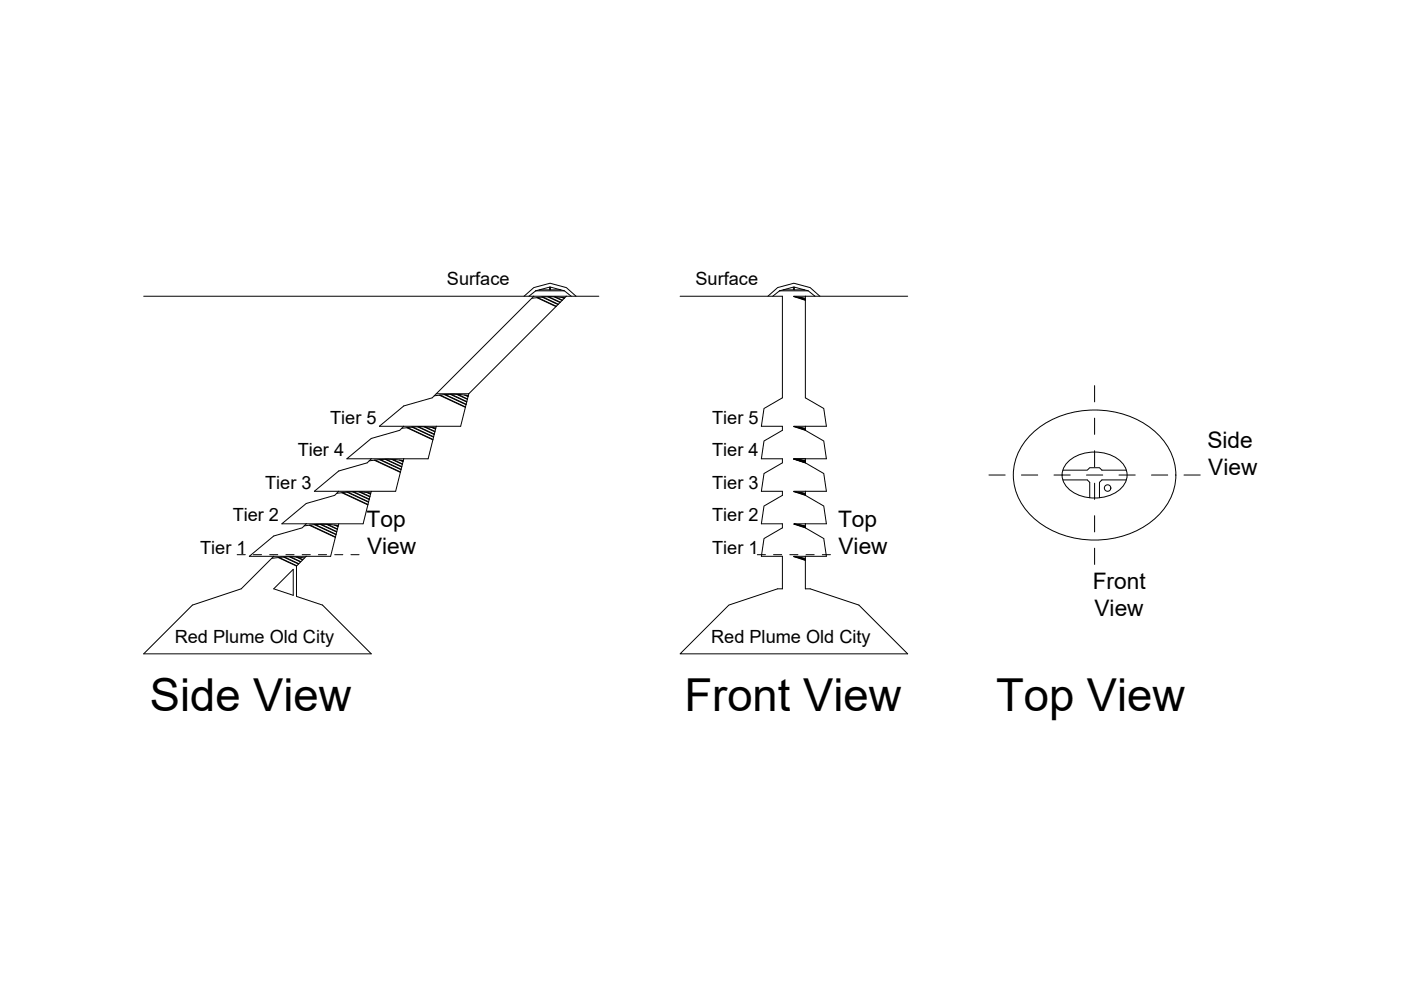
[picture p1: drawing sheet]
<svg xmlns="http://www.w3.org/2000/svg" width="297mm" height="210mm" viewBox="0 0 297 210" stroke-linecap="round" stroke-linejoin="round" font-family="sans-serif">
<!-- layer: Excavation -->
<g fill="none" stroke="#000" stroke-width=".21">
<path d="M113.2 62.8l-21.6 21.5-6 1.8-5.2 4.3h5.2l-.9 .8-6 1.8-5.2 4.3h5.2l-.8 .8-6.1 1.8-5.1 4.3h5.1l-.8 .8-6.1 1.8-5.1 4.3h5.1l-.8 .8-6.1 1.7-5.1 4.4h5.1l-6.9 6.8M120.1 62.8l-20.7 20.7-1.7 6.9h-5.2l-1.7 6.9h-5.2l-1.7 6.9h-5.2l-1.7 6.9h-5.2l-1.7 6.9h-5.2l-2 2v6.5M165.9 62.8v21.5l-3.9 2.3-.6 3.8h4.5v.8l-3.9 2.3-.6 3.8h4.5v.8l-3.9 2.3-.6 3.8h4.5v.8l-3.9 2.3-.6 3.8h4.5v.8l-3.9 2.3-.6 3.8h4.5v6.8M170.8 62.8v21.5l3.9 2.3 .5 3.8h-4.4v.8l3.9 2.3 .5 3.8h-4.4v.8l3.9 2.3 .5 3.8h-4.4v.8l3.9 2.3 .5 3.8h-4.4v.8l3.9 2.3 .5 3.8h-4.4v6.8M218.8 91.9a20.1 20.1 0 0 1 26.6 0 11.8 11.8 0 0 1-1.1 18.6 20.3 20.3 0 0 1-25.5-1 11.7 11.7 0 0 1 0-17.6zM58 124.8l4.2-4.1v5.5"/>
<circle cx="234.8" cy="103.5" r=".69"/>
</g>
<!-- layer: 0 -->
<g fill="none" stroke="#000" stroke-width=".21">
<path d="M30.5 62.8h82.7M120.1 62.8h6.9M144.2 62.8h21.7M170.8 62.8h21.6M226.5 97.8a8.8 8.8 0 0 1 11.1 0 3.9 3.9 0 0 1-.7 6.4 8.6 8.6 0 0 1-10.9-1.2 3.7 3.7 0 0 1 .5-5.2zM232.1 81.8v3.4M232.1 88.7v3.4M232.1 95.6v3.4M50.3 117.6h1.7M53.7 117.6h1.8M57.2 117.6h1.7M60.6 117.6h1.7"/>
<path d="M64.1 117.6h1.7M67.5 117.6h1.7M71 117.6h1.7M74.4 117.6h1.7M160.6 117.6h1.7M164 117.6h1.7M167.5 117.6h1.7M170.9 117.6h1.7M174.3 117.6h1.8M209.7 100.7h3.4M216.6 100.7h3.4M223.5 100.7h3.4"/>
<path d="M230.4 100.7h3.4M232.1 102.4v3.5M232.1 109.3v3.5M232.1 116.2v3.5M237.2 100.7h3.5M244.1 100.7h3.5M251 100.7h3.5M51.1 124.8l-10.3 3.5-10.3 10.3h48.2l-10.3-10.3-5.5-1.8M58 124.8l4.2 1.4M165.9 124.8h-1l-10.4 3.5-10.3 10.3h48.2l-10.3-10.3-10.3-3.5h-1"/>
</g>
<!-- layer: Dome -->
<path d="M111.1 62.8l2.1-1.8 3.4-.9 3.5 .9 2 1.8M113.6 61.7l3-.9 3.1 .9 1.4 1.1M113.6 61.7l-1.5 1.1M113.6 61.7h6.1M116.5 60.9v.6h-2.2M116.7 60.9v.6h2.2M162.8 62.8l2.1-1.8 3.4-.9 3.5 .9 2 1.8M165.3 61.7l3-.9 3.1 .9 1.4 1.1M165.3 61.7h6.1M165.3 61.7l-1.5 1.1M168.2 60.9v.6h-2.2M168.4 60.9v.6h2.2" fill="none" stroke="#000" stroke-width=".21"/>
<!-- layer: Bridges -->
<g fill="none" stroke="#000" stroke-width=".21">
<path d="M113.2 62.8h6.9M113.8 63.1l4.1 1.9M114 63.1l3.9 1.8M114.9 63l1.7-.1 3.1 .2M114.9 63l-2.2 .2M114.9 63l3.4 1.6M115.1 63l3.3 1.5M116.1 62.9l2.6 1.2M116.3 62.9l2.5 1.2M117.5 62.9l1.7 .8M117.8 63l1.4 .6M119.2 63.1l.4 .2"/>
<path d="M119.5 63.1l.2 .1M168.3 62.9l2.5 .3M168.3 62.9l2.5 .8M168.7 62.9l2.1 .7M169.3 63l1.5 .5M169.7 63.1l1.1 .3M170.8 62.8l-2.5 .1M78.7 97.3h6.9M79.4 97.6l5.5 2.6M79.5 97.6l5.4 2.5M80.4 97.4h1.8l3.3 .2M80.4 97.4l-2.1 .3"/>
<path d="M80.4 97.4l4.6 2.2M80.6 97.4l4.4 2.1M81.7 97.4l3.5 1.6M81.9 97.4l3.3 1.5M83.1 97.4l2.2 1.1M83.3 97.4l2 1M84.7 97.5l.8 .4M85 97.6l.5 .2M85.6 90.4h6.9M86.3 90.7l5.5 2.6M86.4 90.7l5.4 2.5M87.3 90.6l1.8-.1 3.3 .2"/>
<path d="M87.3 90.6l-2.1 .2M87.3 90.6l4.6 2.1M87.5 90.5l4.4 2.1M88.6 90.5l3.5 1.6M88.7 90.5l3.4 1.5M89.9 90.5l2.3 1.1M90.2 90.5l2 1M91.6 90.7l.7 .3M91.9 90.7l.5 .2M92.5 83.5h6.9M93.1 83.8l5.6 2.6M93.3 83.8l5.4 2.5"/>
<path d="M94.2 83.7l1.7-.1 3.4 .3M94.2 83.7l-2.1 .2M94.2 83.7l4.6 2.1M94.4 83.7l4.4 2M95.4 83.6l3.6 1.6M95.6 83.6l3.4 1.5M96.8 83.6l2.3 1.1M97.1 83.6l2 1M98.5 83.8l.7 .3M98.8 83.8l.5 .2M168.3 97.3l2.5 .4M168.3 90.4l2.5 .4"/>
<path d="M168.3 97.3l2.5 .8M168.3 90.4l2.5 .8M168.7 97.4l2.1 .7M168.7 90.5l2.1 .7M169.3 97.5l1.5 .4M169.3 90.6l1.5 .4M169.7 97.5l1.1 .4M169.7 90.6l1.1 .4M170.8 97.3h-2.5M170.8 90.4h-2.5M225.3 99.7h5.2l.5-.5h2.1l.5 .5h5.2M58 118h6.9"/>
<path d="M59 118.2l3.9 1.8M59.2 118.2l3.7 1.8M60.1 118.1l3.2 1.5M60.3 118.1l3.1 1.4M61.3 118l2.4 1.2M61.5 118l2.3 1.1M62.8 118.1l1.4 .6M63.1 118.1l1.1 .6M64.6 118.3a20.7 20.7 0 0 0-7 .1M64.9 111.1h6.9M65.6 111.4l5.5 2.5M65.7 111.3l5.4 2.5"/>
<path d="M66.7 111.2l1.7-.1 3.3 .3M66.7 111.2l-2.2 .3M66.7 111.2l4.5 2.2M66.8 111.2l4.5 2.1M67.9 111.2l3.5 1.6M68.1 111.2l3.3 1.5M69.3 111.2l2.2 1M69.5 111.2l2 1M70.9 111.3l.8 .4M71.2 111.4l.5 .2M71.8 104.2h6.9M72.5 104.5l5.5 2.5"/>
<path d="M72.6 104.4l5.4 2.6M73.5 104.3h1.8l3.3 .2M73.5 104.3l-2.1 .3M73.5 104.3l4.6 2.2M73.7 104.3l4.5 2.1M74.8 104.3l3.5 1.6M75 104.3l3.3 1.5M76.2 104.3l2.2 1M76.4 104.3l2 1M77.8 104.4l.8 .4M78.1 104.5l.5 .2M168.3 118l2.5 .4"/>
<path d="M168.3 104.2l2.5 .4M168.3 111.1l2.5 .8M168.3 118l2.5 .8M168.3 104.2l2.5 .8M168.7 111.2l2.1 .7M168.7 118.1l2.1 .6M168.7 104.3l2.1 .7M169.3 111.2l1.5 .5M169.3 118.1l1.5 .5M169.3 104.4l1.5 .4M169.7 111.3l1.1 .3M169.7 118.2l1.1 .3"/>
<path d="M169.7 104.4l1.1 .4M170.8 111.1h-2.5l2.5 .4M170.8 104.2h-2.5M170.8 118h-2.5M225.3 101.8h5.2l.5 .5v3.2M238.8 101.8h-5.2l-.5 .5v3.2"/>
</g>
<g font-size="9.6">
<text x="31.8" y="150.8">Side View</text>
<text x="145.1" y="150.7">Front View</text>
<text x="211.2" y="150.7">Top View</text>
</g>
<g font-size="4.8">
<text x="256" y="94.9">Side</text>
<text x="256.2" y="100.7">View</text>
<text x="77.7" y="111.7">Top</text>
<text x="177.7" y="111.7">Top</text>
<text x="77.8" y="117.5">View</text>
<text x="177.8" y="117.5">View</text>
<text x="231.7" y="124.8">Front</text>
<text x="232.1" y="130.6">View</text>
</g>
<g font-size="3.9">
<text x="94.8" y="60.4">Surface</text>
<text x="147.5" y="60.4">Surface</text>
<text x="70" y="89.9">Tier 5</text>
<text x="151" y="89.9">Tier 5</text>
<text x="63.1" y="96.8">Tier 4</text>
<text x="151" y="96.8">Tier 4</text>
<text x="56.2" y="103.7">Tier 3</text>
<text x="151" y="103.7">Tier 3</text>
<text x="49.3" y="110.6">Tier 2</text>
<text x="151" y="110.6">Tier 2</text>
<text x="42.4" y="117.4">Tier 1</text>
<text x="151" y="117.4">Tier 1</text>
<text x="37.1" y="136.3">Red Plume Old City</text>
<text x="150.8" y="136.3">Red Plume Old City</text>
</g>
</svg>
